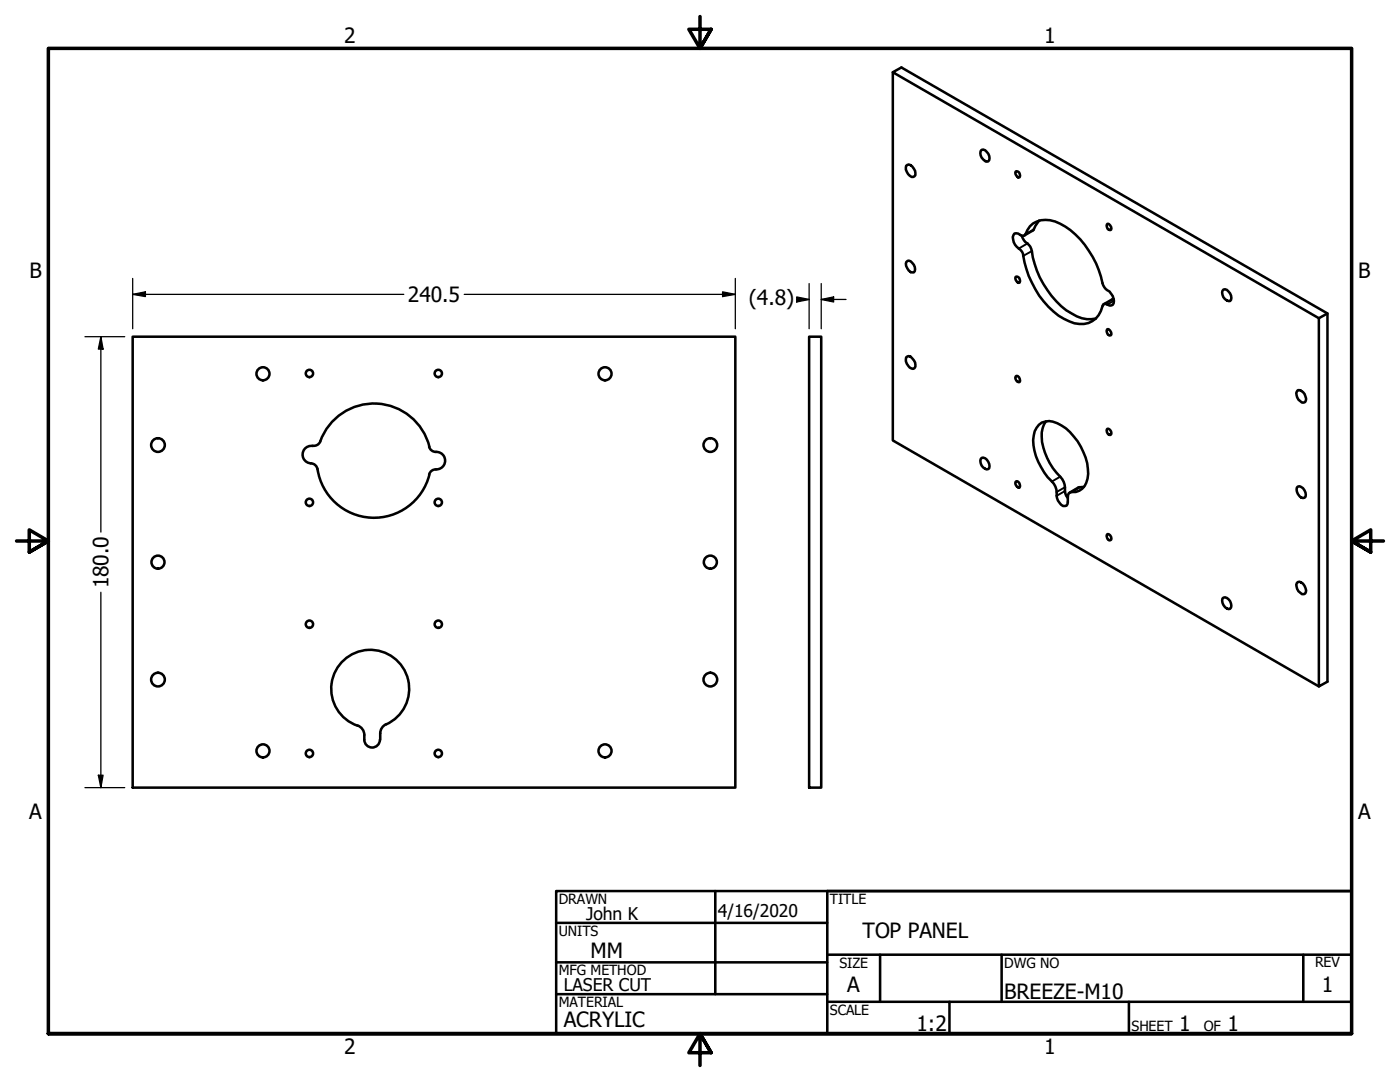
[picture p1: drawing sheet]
<svg xmlns="http://www.w3.org/2000/svg" width="279mm" height="216mm" viewBox="0 0 279 216" stroke-linecap="round" stroke-linejoin="round" font-family="sans-serif">
<!-- layer: Visible (ANSI) -->
<g fill="none" stroke="#000" stroke-width=".51">
<path d="M178.2 14.4v73.5l85 49.1M180.8 33.1a.74 .74 0 0 1 1.3 .1 1.59 1.59 0 0 1 .4 2 .86 .86 0 0 1-1.3-.5 1.63 1.63 0 0 1-.4-1.6zM195.9 29.9a1.52 1.52 0 0 1 1.3 2.3 1.52 1.52 0 0 1-1.3-2.3zM202.7 34.2a.72 .72 0 0 1 .8 .4 .72 .72 0 0 1-.1 .8 .97 .97 0 0 1-.7-1.2zM181.1 52.1a1.52 1.52 0 0 1 1.3 2.3 1.6 1.6 0 0 1-1.6-2.1zM202.4 46.6a1.42 1.42 0 0 1 1.5 .5l.6-.1a5.4 5.4 0 0 1 2.4-2.8 6.1 6.1 0 0 1 5.7 1 18.9 18.9 0 0 1 7.6 11.7 2.33 2.33 0 0 0 1.2 1.3 2.2 2.2 0 0 1 .7 2.6 1.26 1.26 0 0 1-1.4-.2l-.5 .2a4.5 4.5 0 0 1-6.8 3.3 15.9 15.9 0 0 1-8.1-9l-.8-2.7-.3-1.3a2.2 2.2 0 0 0-1.3-1.8 2.15 2.15 0 0 1-.5-2.7zM202.7 55.2a.72 .72 0 0 1 .8 .4 .72 .72 0 0 1-.1 .9 .97 .97 0 0 1-.7-1.3zM203.9 47a3.2 3.2 0 0 0 1.5 1.9 3.8 3.8 0 0 1 .7 2.5 18.9 18.9 0 0 0 6.7 10.5 8.2 8.2 0 0 0 5 1.8l.9-.1M207.4 44l-1.2 1.9-1.8 1.1M220.9 44.8l.1-.2a.97 .97 0 0 1 .7 1.2 .74 .74 0 0 1-.7-.2 .74 .74 0 0 1-.1-.8zM222.2 59.7l-1.9 1M244.2 57.8a1.52 1.52 0 0 1 1.3 2.3 1.52 1.52 0 0 1-1.3-2.3z"/>
<path d="M26.5 67.2h120.2v90h-120.2zM161.5 67.2h2.4v90h-2.4zM180.8 71.3l.3-.2a1.11 1.11 0 0 1 1.3 .8 1.16 1.16 0 0 1-.2 1.7 1.89 1.89 0 0 1-1.4-2.3zM202.7 75.1l.2-.1a.82 .82 0 0 1 .5 1.3 .86 .86 0 0 1-.7-1.2zM220.9 65.8l.1-.1a.97 .97 0 0 1 .7 1.2 .74 .74 0 0 1-.7-.3 .74 .74 0 0 1-.1-.8zM259 77.9a1.67 1.67 0 0 1 1.5 2.3l-.3 .1a1.63 1.63 0 0 1-1.2-2.4zM264.9 62.5l-1.7 1-85-49.1 1.7-.9 85 49v73.5l-1.7 1v-73.5M62.4 89a1.79 1.79 0 0 0-2 1.8 1.79 1.79 0 0 0 2 1.7 1.37 1.37 0 0 1 1 1.1 11.4 11.4 0 0 0 10.7 9.7 11.4 11.4 0 0 0 11.6-8.6M62.4 88.9a1.35 1.35 0 0 0 1.5-.8 11.4 11.4 0 0 1 11.3-7.6 11.4 11.4 0 0 1 10.5 8.6M85.6 89.1a1.52 1.52 0 0 0 1.8 1.1 1.79 1.79 0 0 1 1.4 2.1 1.79 1.79 0 0 1-2.2 1.4 1.37 1.37 0 0 0-1 1M195.9 91.4a1.49 1.49 0 0 1 1.3 2.2 1.46 1.46 0 0 1-1.3-2.2zM202.7 96.1l.2-.1a.87 .87 0 0 1 .5 1.3 .97 .97 0 0 1-.7-1.2z"/>
<path d="M207.3 84.8a3.5 3.5 0 0 1 4.5 .1 12.1 12.1 0 0 1 5.4 9.7 3.2 3.2 0 0 1-3.3 3.6 .81 .81 0 0 0-.8 1v1a.67 .67 0 0 1-.2 .7 .67 .67 0 0 1-.7 .1 2.69 2.69 0 0 1-1.3-2.8 3.8 3.8 0 0 0-1.8-3 11.2 11.2 0 0 1-2.8-8.3l.2-.9zM208.7 84.1a5.9 5.9 0 0 0-.5 5.2 13.5 13.5 0 0 0 3.8 6.3 4.3 4.3 0 0 1 .6 2.8l.5 1M216.3 97.2l-1.1 .1-1.7 1M220.9 85.7l.1-.2a.75 .75 0 0 1 .7 .5 .75 .75 0 0 1-.1 .8 .86 .86 0 0 1-.7-1.1zM259 97.1a1.49 1.49 0 0 1 1.3 2.2 1.49 1.49 0 0 1-1.3-2.2zM220.9 106.7l.1-.1a.75 .75 0 0 1 .7 .4 .75 .75 0 0 1-.1 .8 .8 .8 0 0 1-.7-1.1zM244 119.4a1.13 1.13 0 0 1 1.7 1.1v.4l-.2 .6a1.53 1.53 0 0 1-1.5-2.1zM259 116.1a1.59 1.59 0 0 1 1.6 2.1l-.4 .4a1.68 1.68 0 0 1-1.4-2.3zM71.4 144.8a2 2 0 0 1 1.3 1.9M72.7 146.7a1.97 1.97 0 0 0 1.1 2.4 1.56 1.56 0 0 0 2-1.5M75.9 146.3v1.3M77.1 144.5a2 2 0 0 0-1.2 1.8"/>
<path d="M77.1 144.5a7.8 7.8 0 0 0 2.8-12 7.8 7.8 0 0 0-12.4 .5 7.8 7.8 0 0 0 3.9 11.8"/>
<circle cx="52.5" cy="74.6" r="1.3"/>
<circle cx="61.8" cy="74.5" r=".73"/>
<circle cx="87.5" cy="74.5" r=".73"/>
<circle cx="120.7" cy="74.6" r="1.3"/>
<circle cx="31.5" cy="88.8" r="1.37"/>
<circle cx="141.8" cy="88.8" r="1.37"/>
<circle cx="31.5" cy="112.2" r="1.3"/>
<circle cx="61.8" cy="100.2" r=".73"/>
<circle cx="87.5" cy="100.2" r=".73"/>
<circle cx="141.8" cy="112.2" r="1.3"/>
<circle cx="31.5" cy="135.6" r="1.37"/>
<circle cx="61.8" cy="124.6" r=".73"/>
<circle cx="87.5" cy="124.6" r=".73"/>
<circle cx="141.8" cy="135.6" r="1.37"/>
<circle cx="52.5" cy="149.8" r="1.3"/>
<circle cx="61.8" cy="150.3" r=".73"/>
<circle cx="87.5" cy="150.3" r=".73"/>
<circle cx="120.7" cy="149.8" r="1.3"/>
</g>
<!-- layer: Visible Narrow (ANSI) -->
<path d="M205 48.6l-1.7 1M205.9 50.1l-1.7 1M206.3 45.8l-1.6 .9M222.3 60l-1.3 .8M211.6 95.1l-1.7 1M212.5 97.2l-1.6 1M212.5 98l-1.6 .9M215.6 97.2l-1.7 1" fill="none" stroke="#000" stroke-width=".38"/>
<!-- layer: Border (ANSI) -->
<path d="M139.7 3.3v6.4l-2.2-3.9h4.4l-2.2 3.9 2.2-3.9M3.3 107.9h6.4l-3.9-2.2v4.5l3.9-2.3-3.9 2.3M276.1 107.9h-6.4l3.9-2.2v4.5l-3.9-2.3 3.9 2.3M9.7 206.2v-196.5h260v196.5h-260h260M141.9 210.1l-2.2-3.9 2.2 3.9h-4.4l2.2-3.9v6.4" fill="none" stroke="#000" stroke-width=".7"/>
<!-- layer: Title (ANSI) -->
<g fill="none" stroke="#000" stroke-width=".51">
<path d="M111 177.8h158.7v28.4h-158.7zM142.7 177.8v20.6M269.7 177.8h-104.6v28.4M111 184.1h54.1M111 192h54.1M111 198.4h54.1M165.1 190.5h104.6M165.1 199.9h104.6M175.6 190.5v9.4M189.5 199.9v6.3M199.9 190.5v9.4M225.3 199.9v6.3"/>
<path d="M260.1 190.5v9.4"/>
</g>
<!-- layer: Dimension (ANSI) -->
<g fill="none" stroke="#000" stroke-width=".25">
<path d="M26.5 58.7l2.5-.5v1zM26.5 58.7h54.1M26.5 55.6v10M92.6 58.7h54.1M144.2 58.2l2.5 .5-2.5 .5zM146.7 55.6v10M159 59.2l2.5 .6-2.5 .5zM159 59.8h2.5M161.5 56.6v9M163.9 59.8l2.5-.6v1.1zM163.9 59.8h4.9M163.9 56.6v9"/>
<path d="M17 67.2h7.9M20.1 67.2l.5 2.5h-1zM20.1 67.2v39M20.1 118.2v39M17 157.2h7.9M19.6 154.7h1l-.5 2.5z"/>
</g>
<g fill="#000">
<path d="M26.5 58.7l2.5-.5v1z" fill-rule="evenodd"/>
<path d="M144.2 58.2l2.5 .5-2.5 .5z" fill-rule="evenodd"/>
<path d="M163.9 59.8l2.5-.6v1.1z" fill-rule="evenodd"/>
<path d="M20.1 67.2l.5 2.5h-1z" fill-rule="evenodd"/>
<path d="M159 59.2l2.5 .6-2.5 .5z" fill-rule="evenodd"/>
<path d="M19.6 154.7h1l-.5 2.5z" fill-rule="evenodd"/>
</g>
<g font-size="4.2">
<text x="68.7" y="8.6">2</text>
<text x="208.4" y="8.6">1</text>
<text x="5.9" y="55.5">B</text>
<text x="271.1" y="55.5">B</text>
<text x="81.4" y="60.3">240.5</text>
<text x="149.4" y="60.9">(4.8)</text>
<text x="21.7" y="117.4" transform="rotate(-90 21.7 117.4)">180.0</text>
<text x="5.8" y="163.4">A</text>
<text x="271" y="163.4">A</text>
<text x="117.9" y="191.1">MM</text>
<text x="172.1" y="187.2">TOP PANEL</text>
<text x="169.1" y="198">A</text>
<text x="263.8" y="198">1</text>
<text x="200.4" y="199.3">BREEZE-M10</text>
<text x="112.5" y="204.9">ACRYLIC</text>
<text x="182.9" y="205.7">1:2</text>
<text x="235.3" y="205.7">1</text>
<text x="245" y="205.7">1</text>
<text x="68.7" y="210.3">2</text>
<text x="208.4" y="210.3">1</text>
</g>
<g font-size="3.5">
<text x="117" y="183.6">John K</text>
<text x="143.3" y="183.1">4/16/2020</text>
<text x="112.5" y="197.7">LASER CUT</text>
</g>
<g font-size="2.8">
<text x="111.5" y="180.3">DRAWN</text>
<text x="165.6" y="180.3">TITLE</text>
<text x="111.5" y="186.8">UNITS</text>
<text x="111.5" y="194.6">MFG METHOD</text>
<text x="167.5" y="193.1">SIZE</text>
<text x="200.4" y="193.1">DWG NO</text>
<text x="262.4" y="193">REV</text>
<text x="111.5" y="200.9">MATERIAL</text>
<text x="165.6" y="202.5">SCALE</text>
<text x="225.8" y="205.7">SHEET</text>
<text x="240.2" y="205.7">OF</text>
</g>
</svg>
